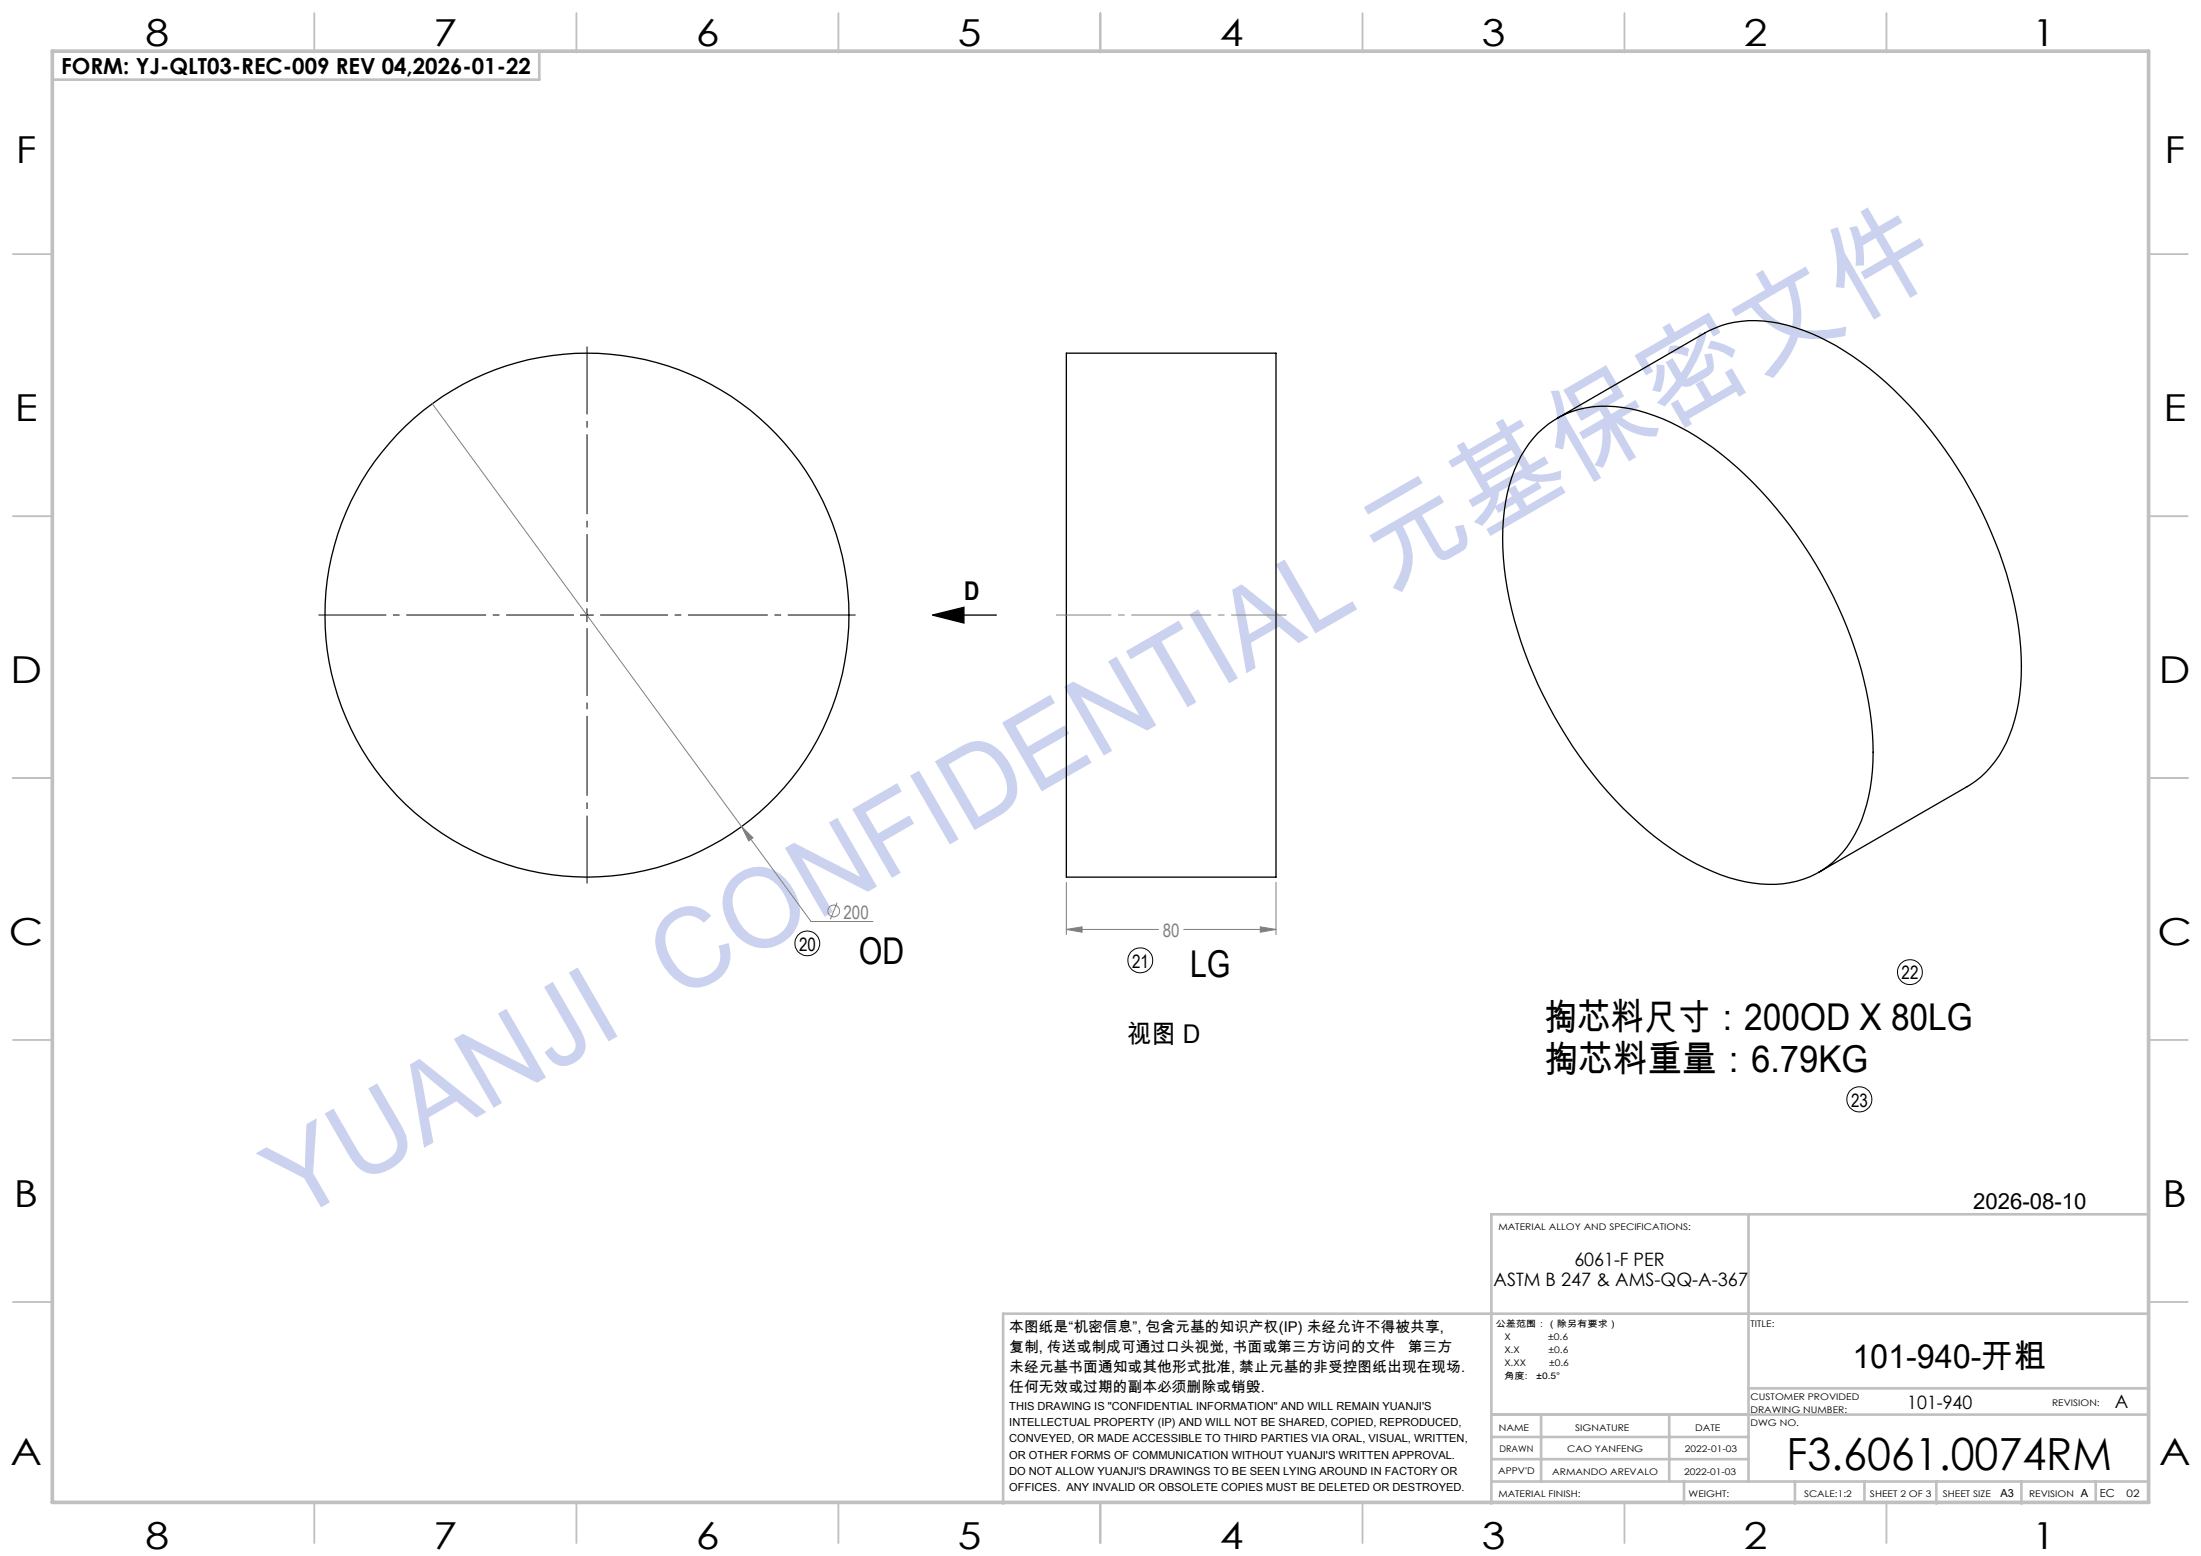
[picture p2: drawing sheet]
<svg xmlns="http://www.w3.org/2000/svg" width="420mm" height="297mm" viewBox="0 0 420 297" stroke-linecap="round" stroke-linejoin="round" font-family="sans-serif">
<g fill="none" stroke="#c0c0c0" stroke-width=".35">
<path d="M60 2.5v7.5M110 2.5v7.5M160 2.5v7.5M210 2.5v7.5M260 2.5v7.5M310 2.5v7.5M360 2.5v7.5M2.5 48.5h7.5M410 48.5h7.5M2.5 98.5h7.5M410 98.5h7.5M2.5 148.5h7.5"/>
<path d="M410 148.5h7.5M2.5 198.5h7.5M410 198.5h7.5M2.5 248.5h7.5M410 248.5h7.5M60 287v7.5M110 287v7.5M160 287v7.5M210 287v7.5M260 287v7.5M310 287v7.5M360 287v7.5"/>
</g>
<g fill="none" stroke="#c0c0c0" stroke-width=".5">
<path d="M102.9 9.8v5.4h-92.9M333.7 231.8v51M410 231.8h-125.4v55.2M410 250.8h-218.6v36.2M284.6 278.5h49.1M284.6 274.3h49.1M284.6 270h125.4M294.1 270v12.8M318.5 270v12.5M333.7 265h76.3M284.6 282.8h125.4M321.3 282.7v4.2"/>
<path d="M342.5 282.8v4.2M355.8 282.8v4M369.5 282.8v4.2M385.7 282.8v4.2M399.9 282.8v4"/>
</g>
<path d="M10 9.8h400v277h-400z" fill="none" stroke="#c0c0c0" stroke-width=".7"/>
<g fill="none" stroke="#000" stroke-width=".25">
<path d="M203.5 67.4h40v100h-40zM297.1 79.9l28.3-16.4a20.7 20.7 0 0 1 15.6-1.4 46.5 46.5 0 0 1 18.8 10.8 82.7 82.7 0 0 1 25 44.7 43.8 43.8 0 0 1-.8 21.3 20 20 0 0 1-8.6 11.2l-28.3 16.4M293.5 82.7a18.1 18.1 0 0 1 16.2-4.9 40.7 40.7 0 0 1 18.7 8.8 81.6 81.6 0 0 1 28.2 47.4 43.1 43.1 0 0 1-1.4 22.6 18.4 18.4 0 0 1-12.3 11.6 26.3 26.3 0 0 1-17.6-2.5 63.2 63.2 0 0 1-22.7-19.7 81.5 81.5 0 0 1-15.3-35.6 40.8 40.8 0 0 1 1.7-20.7 22.4 22.4 0 0 1 4.5-7zM177.9 117.4l6-1.5v3zM177.9 117.4h12M189.9 117.4h.1"/>
<circle cx="112" cy="117.4" r="50"/>
</g>
<g fill="none" stroke="#808080" stroke-width=".19">
<path d="M82.5 77l59 80.8M141.5 157.8l2.2 2.1-.8 .6zM141.5 157.8l13.3 18.1h11.8M159.7 172.3l-1.2 3.2M203.5 177.4l3-.5v1zM203.5 168.4v10M203.5 177.4h17.6M225.9 177.4h17.6M240.5 176.9l3 .5-3 .5zM243.5 168.4v10"/>
<circle cx="159.1" cy="173.9" r="1.13"/>
</g>
<g fill="none" stroke="#000" stroke-width=".19">
<path d="M110.7 117.4h2.5M112 116.2v2.5"/>
<circle cx="154.1" cy="180.1" r="2.36"/>
<circle cx="217.6" cy="183.3" r="2.39"/>
<circle cx="364.5" cy="185.6" r="2.39"/>
<circle cx="354.8" cy="209.8" r="2.39"/>
</g>
<path d="M109.5 117.4h-48.7M112 114.9v-48.8M112 119.9v48.7M114.5 117.4h48.8" fill="none" stroke="#000" stroke-width=".19" stroke-dasharray="15.2 1.3 1.3 1.3" stroke-dashoffset="2.3" stroke-linecap="butt"/>
<path d="M201.5 117.4h44" fill="none" stroke="#808080" stroke-width=".19" stroke-dasharray="15.2 1.3 1.3 1.3" stroke-dashoffset="4.7" stroke-linecap="butt"/>
<path d="M177.9 117.4l6-1.5v3z" fill="#000"/>
<g fill="#808080">
<path d="M141.5 157.8l2.2 2.1-.8 .6z"/>
<path d="M203.5 177.4l3-.5v1zM240.5 176.9l3 .5-3 .5z"/>
</g>
<text font-size="21.2" fill="#cbd2ef" x="56.3" y="233.3" transform="rotate(-30 56.3 233.3)">YUANJI CONFIDENTIAL 元基保密文件</text>
<text font-size="8.5" x="340.9" y="280.6">F3.6061.0074RM</text>
<g font-size="7.1">
<text x="27.7" y="8.7">8</text>
<text x="82.7" y="8.7">7</text>
<text x="132.7" y="8.7">6</text>
<text x="182.8" y="8.7">5</text>
<text x="232.8" y="8.7">4</text>
<text x="282.8" y="8.7">3</text>
<text x="332.8" y="8.7">2</text>
<text x="387.8" y="8.7">1</text>
<text x="3" y="31.1">F</text>
<text x="413" y="31.1">F</text>
<text x="2.8" y="80.4">E</text>
<text x="412.8" y="80.4">E</text>
<text x="2" y="130.4">D</text>
<text x="412" y="130.4">D</text>
<text x="1.7" y="180.4">C</text>
<text x="163.9" y="184">OD</text>
<text x="411.7" y="180.4">C</text>
<text x="227.1" y="186.4">LG</text>
<text x="294.6" y="196.6">掏芯料尺寸：200OD X 80LG</text>
<text x="294.6" y="204.7">掏芯料重量：6.79KG</text>
<text x="2.7" y="230.4">B</text>
<text x="412.7" y="230.4">B</text>
<text x="2" y="279.6">A</text>
<text x="412" y="279.6">A</text>
<text x="27.7" y="295.7">8</text>
<text x="82.7" y="295.7">7</text>
<text x="132.7" y="295.7">6</text>
<text x="182.8" y="295.7">5</text>
<text x="232.8" y="295.7">4</text>
<text x="282.8" y="295.7">3</text>
<text x="332.8" y="295.7">2</text>
<text x="387.8" y="295.7">1</text>
</g>
<text font-size="6.3" x="353.5" y="261.1">101-940-开粗</text>
<g font-size="4.9">
<text x="184" y="114.6">D</text>
<text x="215.1" y="199.1">视图 D</text>
</g>
<g font-size="4.2">
<text x="11.7" y="14.1">FORM: YJ-QLT03-REC-009 REV 04,2026-01-22</text>
<text x="376.5" y="230.8">2026-08-10</text>
</g>
<g font-size="3.5" fill="#808080">
<text x="161" y="175.4">200</text>
<text x="221.9" y="178.9">80</text>
</g>
<g font-size="3.5">
<text x="152.5" y="181.5">20</text>
<text x="216" y="184.7">21</text>
<text x="362.9" y="186.9">22</text>
<text x="353.2" y="211.2">23</text>
<text x="285" y="245.4">ASTM B 247 &amp; AMS-QQ-A-367</text>
<text x="300.4" y="241.6">6061-F PER</text>
<text x="364" y="269">101-940</text>
<text x="403.6" y="268.8">A</text>
</g>
<g font-size="2.8">
<text x="192.6" y="254.3">本图纸是“机密信息”, 包含元基的知识产权(IP) 未经允许不得被共享,</text>
<text x="192.6" y="258.1">复制, 传送或制成可通过口头视觉, 书面或第三方访问的文件</text>
<text x="192.6" y="262">未经元基书面通知或其他形式批准, 禁止元基的非受控图纸出现在现场.</text>
<text x="268.6" y="258.1">第三方</text>
<text x="192.6" y="265.8">任何无效或过期的副本必须删除或销毁.</text>
</g>
<g font-size="2.1">
<text x="192.6" y="269.1">THIS DRAWING IS &quot;CONFIDENTIAL INFORMATION&quot; AND WILL REMAIN YUANJI'S</text>
<text x="192.6" y="272.2">INTELLECTUAL PROPERTY (IP) AND WILL NOT BE SHARED, COPIED, REPRODUCED,</text>
<text x="192.6" y="275.3">CONVEYED, OR MADE ACCESSIBLE TO THIRD PARTIES VIA ORAL, VISUAL, WRITTEN,</text>
<text x="192.6" y="278.4">OR OTHER FORMS OF COMMUNICATION WITHOUT YUANJI'S WRITTEN APPROVAL.</text>
<text x="192.6" y="281.5">DO NOT ALLOW YUANJI'S DRAWINGS TO BE SEEN LYING AROUND IN FACTORY OR</text>
<text x="192.6" y="284.6">OFFICES. ANY INVALID OR OBSOLETE COPIES MUST BE DELETED OR DESTROYED.</text>
<text x="381.7" y="285.7">A3</text>
<text x="397.1" y="285.7">A</text>
<text x="400.7" y="285.8">EC</text>
</g>
<text font-size="2" x="405.8" y="285.8">02</text>
<g font-size="1.7">
<text x="285.9" y="234.8">MATERIAL ALLOY AND SPECIFICATIONS:</text>
<text x="285.4" y="253.3">公差范围：（除另有要求）</text>
<text x="287.1" y="255.8">X</text>
<text x="295.4" y="255.8">±0.6</text>
<text x="334.1" y="253.2">TITLE:</text>
<text x="287" y="263.3">角度:</text>
<text x="287.1" y="260.8">X.XX</text>
<text x="287.1" y="258.3">X.X</text>
<text x="293.1" y="263.3">±0.5°</text>
<text x="295.5" y="258.3">±0.6</text>
<text x="295.6" y="260.8">±0.6</text>
<text x="334" y="267.2">CUSTOMER PROVIDED</text>
<text x="334" y="269.7">DRAWING NUMBER:</text>
<text x="391.6" y="268.4">REVISION:</text>
<text x="286" y="273.1">NAME</text>
<text x="300.6" y="273.1">SIGNATURE</text>
<text x="323.5" y="273.1">DATE</text>
<text x="334" y="272.2">DWG NO.</text>
<text x="285.9" y="281.4">APPV'D</text>
<text x="286.1" y="277.1">DRAWN</text>
<text x="296.2" y="281.5">ARMANDO AREVALO</text>
<text x="299.1" y="277.2">CAO YANFENG</text>
<text x="321.4" y="281.5">2022-01-03</text>
<text x="321.5" y="277.2">2022-01-03</text>
<text x="285.9" y="285.8">MATERIAL FINISH:</text>
<text x="322.2" y="285.8">WEIGHT:</text>
<text x="344.2" y="285.8">SCALE:1:2</text>
<text x="356.8" y="285.8">SHEET 2 OF 3</text>
<text x="370.7" y="285.8">SHEET SIZE</text>
<text x="387.2" y="285.8">REVISION</text>
</g>
</svg>
